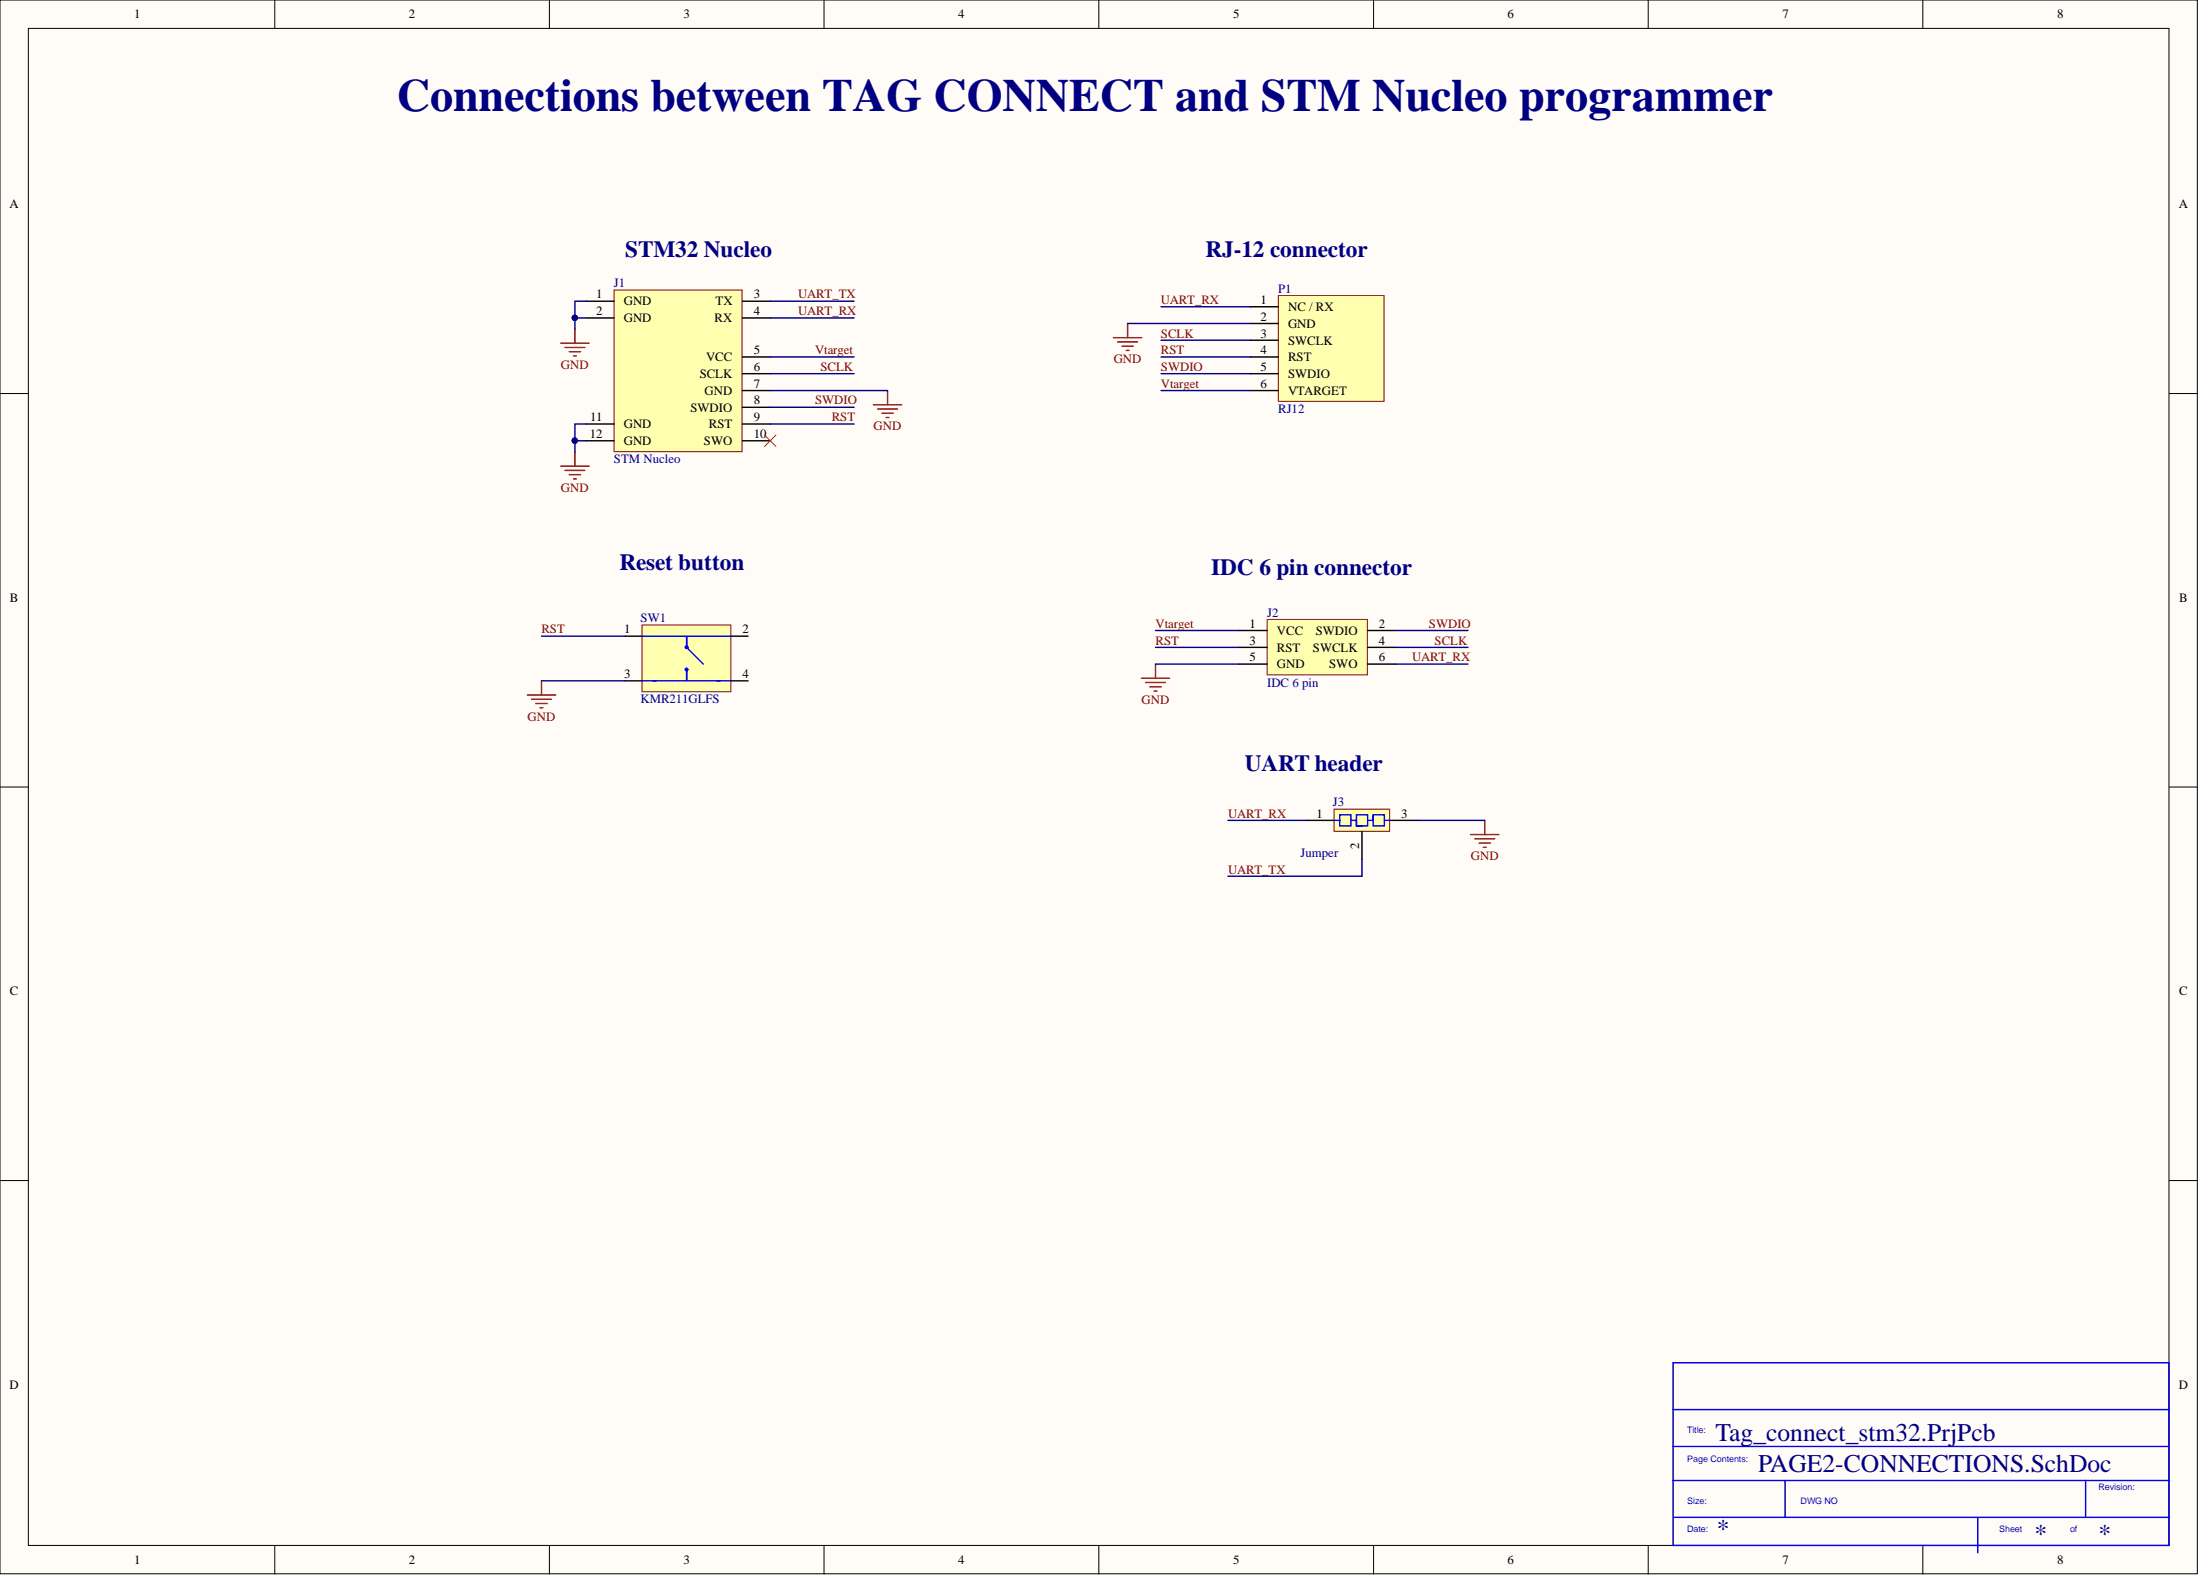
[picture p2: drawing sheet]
<svg xmlns="http://www.w3.org/2000/svg" width="393mm" height="282mm" viewBox="0 0 393 282" stroke-linecap="round" stroke-linejoin="round" font-family="sans-serif">
<g fill="#fffcf8" stroke="#000" stroke-width=".18">
<path d="M0 0h392.9v281.3h-392.9z"/>
<path d="M5.1 5.1h382.7v271.1h-382.7z"/>
</g>
<g fill="none" stroke="#000" stroke-width=".18">
<path d="M49.1 0v5.1M98.2 0v5.1M147.3 0v5.1M196.5 0v5.1M245.6 0v5.1M294.7 0v5.1M343.8 0v5.1M0 70.3h5.1M387.9 70.3h5M0 140.7h5.1M387.9 140.7h5M0 211h5.1"/>
<path d="M387.9 211h5M49.1 276.3v5M98.2 276.3v5M147.3 276.3v5M196.5 276.3v5M245.6 276.3v5M294.7 276.3v5M343.8 276.3v5"/>
</g>
<path d="M299.1 243.6h88.7v32.6h-88.7zM299.1 258.5h88.5M299.1 251.9h88.8M299.1 264.6h88.8M299.4 271.2h88.5M319.2 264.6v6.6M353.6 271.2v6.3M372.9 264.6v6.6" fill="none" stroke="#00f" stroke-width=".25"/>
<path d="M228.6 52.8h18.9v18.9h-18.9z" fill="#ffffb0" stroke="#800000" stroke-width=".18"/>
<path d="M223.6 54.8h5M223.6 57.8h5M223.6 60.8h5M223.6 63.8h5M223.6 66.8h5M223.6 69.8h5" fill="none" stroke="#000" stroke-width=".25"/>
<path d="M226.6 110.7h17.9v9.9h-17.9z" fill="#ffffb0" stroke="#800000" stroke-width=".18"/>
<path d="M221.6 112.7h5M221.6 115.7h5M221.6 118.7h5M244.5 112.7h5M244.5 115.7h5M244.5 118.7h5" fill="none" stroke="#000" stroke-width=".25"/>
<path d="M109.8 51.8h22.9v28.9h-22.9z" fill="#ffffb0" stroke="#800000" stroke-width=".18"/>
<path d="M104.8 53.8h5M104.8 56.8h5M132.7 53.8h5M132.7 56.8h5M104.8 75.8h5M104.8 78.8h5M132.7 75.8h5M132.7 78.8h5M132.7 63.8h5M132.7 66.8h5M132.7 69.8h5M132.7 72.8h5" fill="none" stroke="#000" stroke-width=".25"/>
<g fill="none" stroke="#800000" stroke-width=".25">
<path d="M102.8 58.8v2.5M201.6 57.8v2.6M100.3 61.3h5M101 62.1h3.6M101.8 62.9h2M102.5 63.6h.5M156.2 72.3h5M156.9 73.1h3.6M157.7 73.9h2M158.4 74.6h.5M158.7 69.8v2.5M199.1 60.4h5"/>
<path d="M199.8 61.1h3.6M200.6 61.9h2M201.4 62.6h.5M100.3 83.3h5M101 84.1h3.6M101.8 84.8h2M102.5 85.6h.5M102.8 80.8v2.5M206.6 118.7v2.5M204.1 121.2h5M204.8 122h3.6M205.6 122.8h2"/>
<path d="M206.3 123.5h.6"/>
</g>
<path d="M136.7 77.8l2 2M138.7 77.8l-2 2" fill="none" stroke="#f00" stroke-width=".18"/>
<path d="M114.8 111.7h15.9v11.9h-15.9z" fill="#ffffb0" stroke="#800000" stroke-width=".18"/>
<path d="M111.8 113.7h3M130.7 113.7h3M111.8 121.7h3M130.7 121.7h3" fill="none" stroke="#000" stroke-width=".25"/>
<path d="M114.8 113.7h15.9M122.8 115.7v-2v2M122.8 119.7v2v-2M122.8 115.7l3 3M114.8 121.7h15.9" fill="none" stroke="#00f" stroke-width=".25"/>
<g fill="#00f" stroke="#00f" stroke-width=".25">
<circle cx="122.7" cy="115.7" r=".23"/>
<circle cx="122.7" cy="119.7" r=".23"/>
</g>
<path d="M94.3 124.2h5M95 125h3.6M95.8 125.7h2M96.6 126.5h.5M96.8 121.7v2.5" fill="none" stroke="#800000" stroke-width=".25"/>
<path d="M238.5 144.6h10v4h-10z" fill="#ffffb0" stroke="#800000" stroke-width=".18"/>
<path d="M233.5 146.6h5M243.5 148.6v5M248.5 146.6h5" fill="none" stroke="#000" stroke-width=".25"/>
<path d="M238.5 146.6h1v-1h2v2h-2v-1M241.5 146.6h1v-1h2v2h-2v-1v1h1M245.5 145.6h2v2h-2v-2v1h-1M247.5 146.6h1" fill="none" stroke="#00f" stroke-width=".25"/>
<path d="M262.9 149.2h5.1M263.7 149.9h3.5M264.4 150.7h2.1M265.2 151.4h.5M265.5 146.6v2.6" fill="none" stroke="#800000" stroke-width=".25"/>
<g fill="none" stroke="#000080" stroke-width=".25">
<path d="M104.8 53.8h-2v3M104.8 56.8h-2v2M137.7 56.8h15M137.7 53.8h15M201.6 57.8h22M207.6 54.8h16M104.8 75.8h-2v3M104.8 78.8h-2v2M137.7 63.8h15M137.7 66.8h15M137.7 72.8h15M137.7 75.8h15"/>
<path d="M137.7 69.8h21M207.6 63.8h16M207.6 66.8h16M207.6 69.8h16M207.6 60.8h16M96.8 113.7h15M206.6 112.7h15M206.6 115.7h15M206.6 118.7h15M249.5 112.7h13M249.5 115.7h13M249.5 118.7h13"/>
<path d="M96.8 121.7h15M219.6 146.6h13.9M243.5 153.6v3h-23.9M253.5 146.6h12"/>
</g>
<g fill="#000080" stroke="#000080" stroke-width=".18">
<circle cx="102.8" cy="56.8" r=".48"/>
<circle cx="102.8" cy="78.8" r=".48"/>
</g>
<text font-size="8.2" fill="#000080" x="71" y="19.8">Connections between TAG CONNECT and STM Nucleo programmer</text>
<g font-size="4.6" fill="#000080">
<text x="306.7" y="257.6">Tag_connect_stm32.PrjPcb</text>
<text x="314.3" y="263.1">PAGE2-CONNECTIONS.SchDoc</text>
<text x="307" y="274.8">*</text>
<text x="363.8" y="275.6">*</text>
<text x="375.2" y="275.6">*</text>
</g>
<g font-size="4.1" fill="#000080">
<text x="111.8" y="46">STM32 Nucleo</text>
<text x="215.6" y="46">RJ-12 connector</text>
<text x="110.8" y="101.9">Reset button</text>
<text x="216.6" y="102.8">IDC 6 pin connector</text>
<text x="222.6" y="137.8">UART header</text>
</g>
<g font-size="2.3">
<text x="24" y="3.3">1</text>
<text x="73.1" y="3.3">2</text>
<text x="122.2" y="3.3">3</text>
<text x="171.3" y="3.3">4</text>
<text x="220.5" y="3.3">5</text>
<text x="269.6" y="3.3">6</text>
<text x="318.7" y="3.3">7</text>
<text x="367.8" y="3.3">8</text>
<text x="1.7" y="37.2">A</text>
<text x="389.5" y="37.2">A</text>
<text x="106.6" y="53.3">1</text>
<text x="134.8" y="53.3">3</text>
<text x="106.6" y="56.3">2</text>
<text x="111.5" y="54.6">GND</text>
<text x="111.5" y="57.6">GND</text>
<text x="127.8" y="57.6">RX</text>
<text x="127.9" y="54.6">TX</text>
<text x="134.8" y="56.3">4</text>
<text x="225.4" y="54.3">1</text>
<text x="225.4" y="57.3">2</text>
<text x="230.3" y="55.6">NC / RX</text>
<text x="230.3" y="58.6">GND</text>
<text x="126.2" y="64.6">VCC</text>
<text x="134.8" y="63.3">5</text>
<text x="225.4" y="60.3">3</text>
<text x="225.4" y="63.3">4</text>
<text x="230.3" y="61.6">SWCLK</text>
<text x="230.3" y="64.6">RST</text>
<text x="125.1" y="67.6">SCLK</text>
<text x="126" y="70.6">GND</text>
<text x="134.8" y="66.3">6</text>
<text x="134.8" y="69.3">7</text>
<text x="225.4" y="66.3">5</text>
<text x="225.4" y="69.3">6</text>
<text x="230.3" y="67.6">SWDIO</text>
<text x="230.3" y="70.6">VTARGET</text>
<text x="105.5" y="75.3">11</text>
<text x="111.5" y="76.6">GND</text>
<text x="123.5" y="73.6">SWDIO</text>
<text x="126.7" y="76.6">RST</text>
<text x="134.8" y="72.3">8</text>
<text x="134.8" y="75.3">9</text>
<text x="105.5" y="78.3">12</text>
<text x="111.5" y="79.5">GND</text>
<text x="125.9" y="79.5">SWO</text>
<text x="134.8" y="78.3">10</text>
<text x="1.8" y="107.6">B</text>
<text x="389.6" y="107.6">B</text>
<text x="111.6" y="113.2">1</text>
<text x="132.7" y="113.2">2</text>
<text x="223.4" y="112.2">1</text>
<text x="228.3" y="113.5">VCC</text>
<text x="235.2" y="113.5">SWDIO</text>
<text x="246.5" y="112.2">2</text>
<text x="223.4" y="115.2">3</text>
<text x="223.4" y="118.2">5</text>
<text x="228.3" y="116.5">RST</text>
<text x="228.3" y="119.5">GND</text>
<text x="234.7" y="116.5">SWCLK</text>
<text x="237.7" y="119.5">SWO</text>
<text x="246.5" y="115.2">4</text>
<text x="246.5" y="118.2">6</text>
<text x="111.6" y="121.2">3</text>
<text x="132.7" y="121.2">4</text>
<text x="235.4" y="146.1">1</text>
<text x="250.5" y="146.1">3</text>
<text x="243" y="151.8" transform="rotate(-90 243 151.8)">2</text>
<text x="1.8" y="177.9">C</text>
<text x="389.6" y="177.9">C</text>
<text x="1.7" y="248.2">D</text>
<text x="389.5" y="248.2">D</text>
<text x="24" y="279.6">1</text>
<text x="73.1" y="279.6">2</text>
<text x="122.2" y="279.6">3</text>
<text x="171.3" y="279.6">4</text>
<text x="220.5" y="279.6">5</text>
<text x="269.6" y="279.6">6</text>
<text x="318.7" y="279.6">7</text>
<text x="367.8" y="279.6">8</text>
</g>
<g font-size="2.3" fill="#000080">
<text x="109.8" y="51.3">J1</text>
<text x="228.5" y="52.3">P1</text>
<text x="228.5" y="73.8">RJ12</text>
<text x="109.8" y="82.8">STM Nucleo</text>
<text x="114.5" y="111.2">SW1</text>
<text x="226.5" y="110.2">J2</text>
<text x="114.5" y="125.7">KMR211GLFS</text>
<text x="226.5" y="122.7">IDC 6 pin</text>
<text x="238.3" y="144.1">J3</text>
<text x="232.5" y="153.1">Jumper</text>
</g>
<g font-size="2.3" fill="#800000">
<text x="142.7" y="53.3">UART_TX</text>
<text x="142.7" y="56.3">UART_RX</text>
<text x="207.6" y="54.3">UART_RX</text>
<text x="100.3" y="65.9">GND</text>
<text x="145.7" y="63.3">Vtarget</text>
<text x="199.1" y="64.9">GND</text>
<text x="207.6" y="60.3">SCLK</text>
<text x="207.6" y="63.3">RST</text>
<text x="146.7" y="66.3">SCLK</text>
<text x="207.6" y="69.3">Vtarget</text>
<text x="207.6" y="66.3">SWDIO</text>
<text x="145.7" y="72.3">SWDIO</text>
<text x="148.7" y="75.3">RST</text>
<text x="156.2" y="76.9">GND</text>
<text x="100.3" y="87.9">GND</text>
<text x="96.8" y="113.2">RST</text>
<text x="206.6" y="112.2">Vtarget</text>
<text x="255.5" y="112.2">SWDIO</text>
<text x="206.6" y="115.2">RST</text>
<text x="252.5" y="118.2">UART_RX</text>
<text x="256.5" y="115.2">SCLK</text>
<text x="204.1" y="125.8">GND</text>
<text x="94.3" y="128.8">GND</text>
<text x="219.6" y="146.1">UART_RX</text>
<text x="263" y="153.7">GND</text>
<text x="219.6" y="156.1">UART_TX</text>
</g>
<g font-size="1.6" fill="#00f">
<text x="301.7" y="256.2">Title:</text>
<text x="301.7" y="261.2">Page Contents:</text>
<text x="301.7" y="268.8">Size:</text>
<text x="321.9" y="268.8">DWG NO</text>
<text x="375.2" y="266.3">Revision:</text>
<text x="301.7" y="273.9">Date:</text>
<text x="357.4" y="273.9">Sheet</text>
<text x="370.1" y="273.9">of</text>
</g>
</svg>
